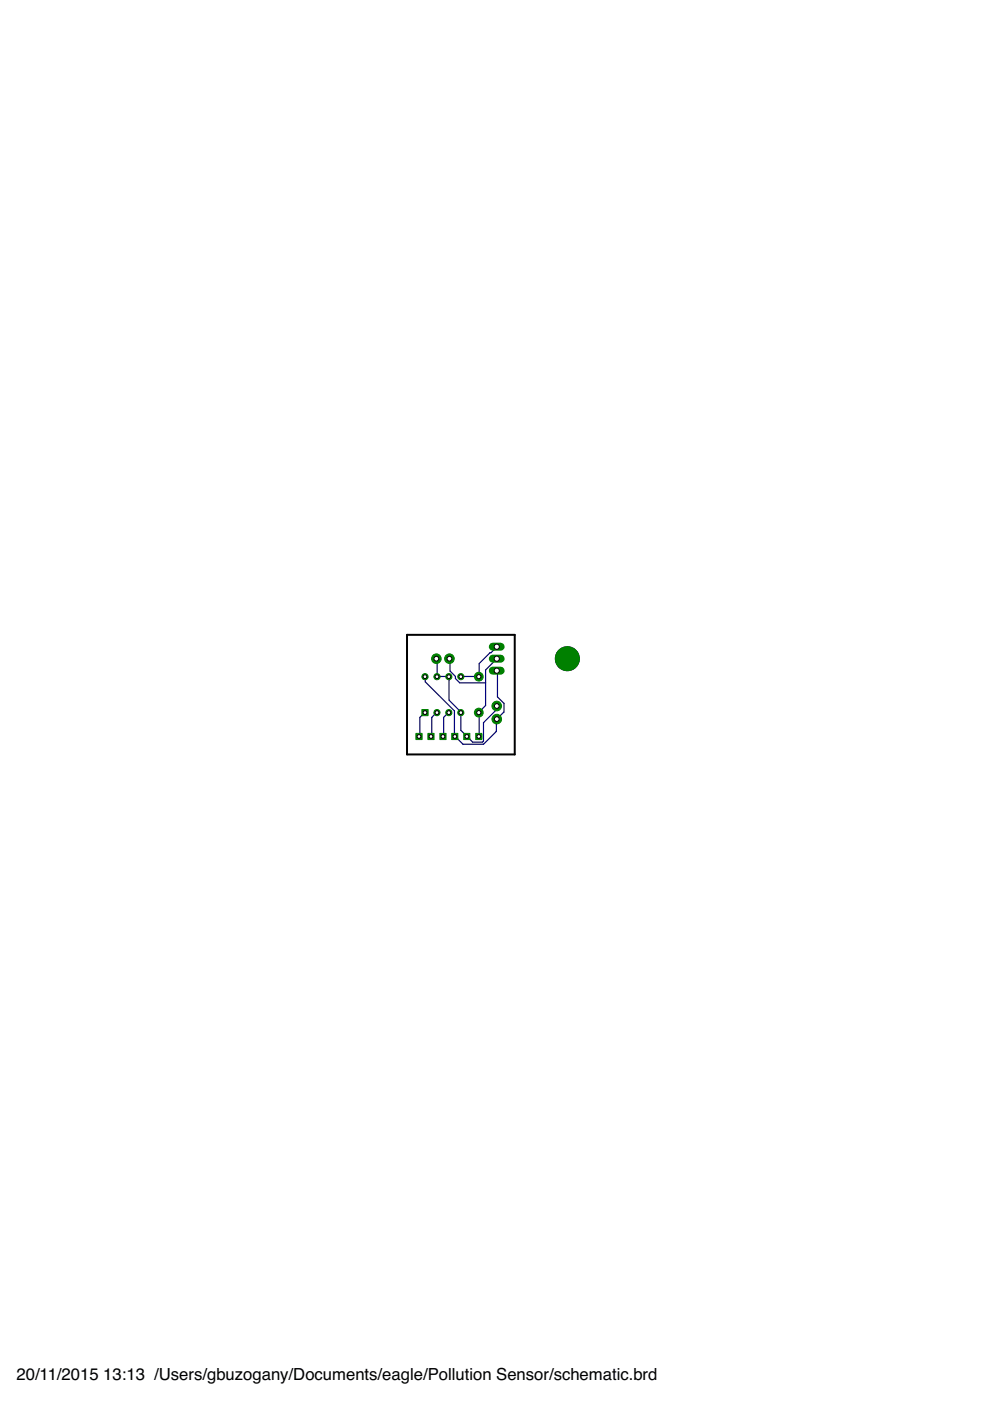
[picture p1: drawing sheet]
<svg xmlns="http://www.w3.org/2000/svg" width="210mm" height="297mm" viewBox="0 0 210 297" stroke-linecap="round" stroke-linejoin="round" font-family="sans-serif">
<circle cx="120.3" cy="139.7" r="2.54" fill="#000080" stroke="#000080" stroke-width=".21"/>
<path d="M92.5 139.7l.2 .1v3.6M95.3 139.7l.1 .1v2.5l1.2 1.1v.5l.9 .9h5.5M105.3 137.1l-3.7 3.6v2.7l-3.9 .1M105.3 139.7l-2.3 2.3v7.6l-1.5 1.5v5M90.1 151.1l-1.1 1v3.9l-.2 .1M92.6 151.1l-1.1 1v3.9l-.1 .1M92.7 143.4l2.5 .1v4.9l2.5 2.6v3.8l2.5 2.6h2.1l.2-.3v-3.9l2.7-2.7 .1-.8M92.7 143.4l-.1 .1M95.2 151.1l-1.1 1v3.9l-.2 .1M105.3 142.2l.2 .1v5.5l1.3 1.3v1.9l-1.6 1.5v2.6l-2.7 2.7h-4.3l-1.8-1.7v-5.4l-6.2-6.1-.1-1.1" fill="none" stroke="#000080" stroke-width=".25"/>
<circle cx="105.3" cy="152.5" r="1.02" fill="#008000" stroke="#008000" stroke-width=".21"/>
<circle cx="105.3" cy="152.5" r=".51" fill="#fff" stroke="#000" stroke-width=".21"/>
<circle cx="105.3" cy="149.7" r="1.02" fill="#008000" stroke="#008000" stroke-width=".21"/>
<circle cx="105.3" cy="149.7" r=".51" fill="#fff" stroke="#000" stroke-width=".21"/>
<circle cx="95.3" cy="139.7" r="1.02" fill="#008000" stroke="#008000" stroke-width=".21"/>
<circle cx="95.3" cy="139.7" r=".51" fill="#fff" stroke="#000" stroke-width=".21"/>
<circle cx="92.5" cy="139.7" r="1.02" fill="#008000" stroke="#008000" stroke-width=".21"/>
<circle cx="92.5" cy="139.7" r=".51" fill="#fff" stroke="#000" stroke-width=".21"/>
<path d="M104.5 137.1h1.7" fill="none" stroke="#008000" stroke-width="1.7"/>
<circle cx="105.3" cy="137.1" r=".55" fill="#fff" stroke="#000" stroke-width=".21"/>
<path d="M104.5 139.7h1.7" fill="none" stroke="#008000" stroke-width="1.7"/>
<circle cx="105.3" cy="139.7" r=".55" fill="#fff" stroke="#000" stroke-width=".21"/>
<path d="M104.5 142.2h1.7" fill="none" stroke="#008000" stroke-width="1.7"/>
<circle cx="105.3" cy="142.2" r=".55" fill="#fff" stroke="#000" stroke-width=".21"/>
<path d="M89.5 150.4h1.3v1.3h-1.3z" fill="#008000" stroke="#008000" stroke-width=".21"/>
<circle cx="90.1" cy="151.1" r=".4" fill="#fff" stroke="#000" stroke-width=".21"/>
<circle cx="92.6" cy="151.1" r=".66" fill="#008000" stroke="#008000" stroke-width=".21"/>
<circle cx="92.6" cy="151.1" r=".4" fill="#fff" stroke="#000" stroke-width=".21"/>
<circle cx="95.2" cy="151.1" r=".66" fill="#008000" stroke="#008000" stroke-width=".21"/>
<circle cx="95.2" cy="151.1" r=".4" fill="#fff" stroke="#000" stroke-width=".21"/>
<circle cx="97.7" cy="151.1" r=".66" fill="#008000" stroke="#008000" stroke-width=".21"/>
<circle cx="97.7" cy="151.1" r=".4" fill="#fff" stroke="#000" stroke-width=".21"/>
<circle cx="97.7" cy="143.5" r=".66" fill="#008000" stroke="#008000" stroke-width=".21"/>
<circle cx="97.7" cy="143.5" r=".4" fill="#fff" stroke="#000" stroke-width=".21"/>
<circle cx="95.2" cy="143.5" r=".66" fill="#008000" stroke="#008000" stroke-width=".21"/>
<circle cx="95.2" cy="143.5" r=".4" fill="#fff" stroke="#000" stroke-width=".21"/>
<circle cx="92.6" cy="143.5" r=".66" fill="#008000" stroke="#008000" stroke-width=".21"/>
<circle cx="92.6" cy="143.5" r=".4" fill="#fff" stroke="#000" stroke-width=".21"/>
<circle cx="90.1" cy="143.5" r=".66" fill="#008000" stroke="#008000" stroke-width=".21"/>
<circle cx="90.1" cy="143.5" r=".4" fill="#fff" stroke="#000" stroke-width=".21"/>
<circle cx="101.5" cy="151.1" r=".93" fill="#008000" stroke="#008000" stroke-width=".21"/>
<circle cx="101.5" cy="151.1" r=".44" fill="#fff" stroke="#000" stroke-width=".21"/>
<circle cx="101.5" cy="143.5" r=".93" fill="#008000" stroke="#008000" stroke-width=".21"/>
<circle cx="101.5" cy="143.5" r=".44" fill="#fff" stroke="#000" stroke-width=".21"/>
<path d="M95.8 155.5h1.3v1.3h-1.3z" fill="#008000" stroke="#008000" stroke-width=".21"/>
<circle cx="96.4" cy="156.1" r=".4" fill="#fff" stroke="#000" stroke-width=".21"/>
<path d="M93.3 155.5h1.3v1.3h-1.3z" fill="#008000" stroke="#008000" stroke-width=".21"/>
<circle cx="93.9" cy="156.1" r=".4" fill="#fff" stroke="#000" stroke-width=".21"/>
<path d="M90.7 155.5h1.3v1.3h-1.3z" fill="#008000" stroke="#008000" stroke-width=".21"/>
<circle cx="91.4" cy="156.1" r=".4" fill="#fff" stroke="#000" stroke-width=".21"/>
<path d="M88.2 155.5h1.3v1.3h-1.3z" fill="#008000" stroke="#008000" stroke-width=".21"/>
<circle cx="88.8" cy="156.1" r=".4" fill="#fff" stroke="#000" stroke-width=".21"/>
<path d="M98.3 155.5h1.3v1.3h-1.3z" fill="#008000" stroke="#008000" stroke-width=".21"/>
<circle cx="99" cy="156.1" r=".4" fill="#fff" stroke="#000" stroke-width=".21"/>
<path d="M100.9 155.5h1.3v1.3h-1.3z" fill="#008000" stroke="#008000" stroke-width=".21"/>
<circle cx="101.5" cy="156.1" r=".4" fill="#fff" stroke="#000" stroke-width=".21"/>
<path d="M86.3 134.6h22.8v25.4h-22.8z" fill="none" stroke="#000" stroke-width=".42"/>
<circle cx="120.3" cy="139.7" r="1.65" fill="none" stroke="#000" stroke-width=".21"/>
<circle cx="120.3" cy="139.7" r="1.65" fill="#fff" stroke="#000" stroke-width=".21"/>
<circle cx="120.3" cy="139.7" r="2.54" fill="#008000" stroke="#008000" stroke-width=".21"/>
<g font-size="3.5">
<text x="3.5" y="292.5">20/11/2015</text>
<text x="21.9" y="292.5">13:13 /Users/gbuzogany/Documents/eagle/Pollution Sensor/schematic.brd</text>
</g>
</svg>
